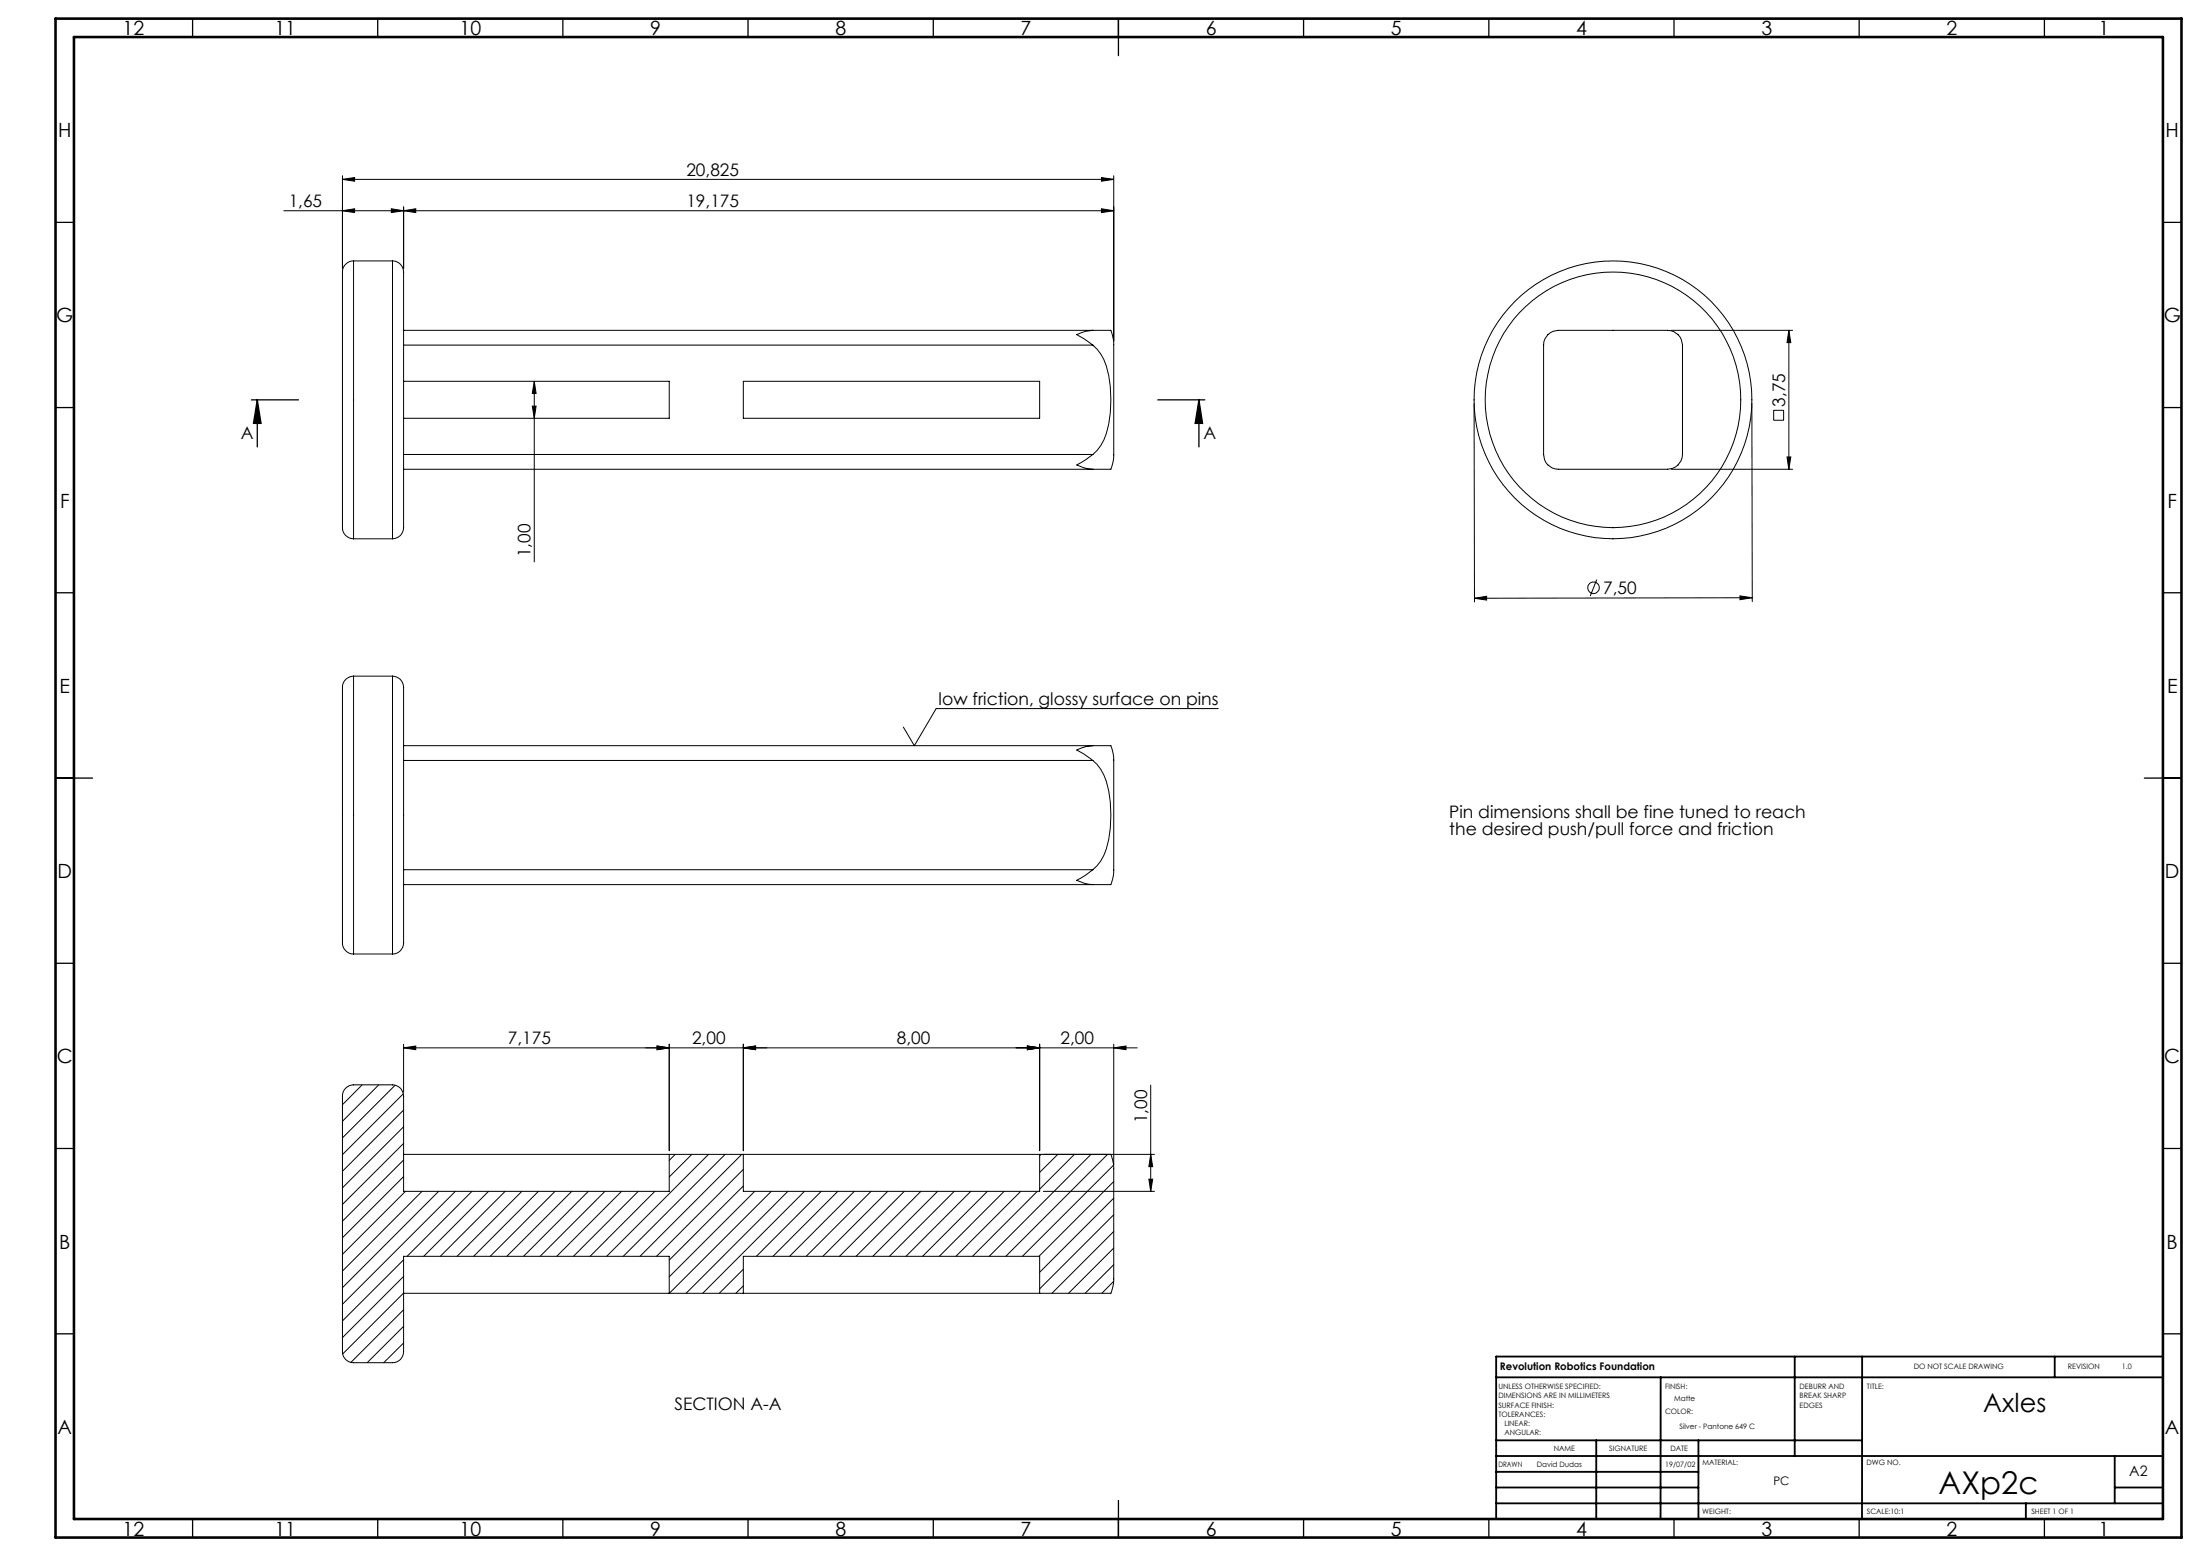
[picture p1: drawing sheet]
<svg xmlns="http://www.w3.org/2000/svg" width="594mm" height="420mm" viewBox="0 0 594 420" stroke-linecap="round" stroke-linejoin="round" font-family="sans-serif">
<g fill="none" stroke="#000" stroke-width=".27">
<path d="M76.6 56.9h224.1M92.5 48.4l3.2-.5v1zM92.5 56.9l3.2-.5v1zM92.5 47.4v25M92.5 48.4h208.2M105.7 56.4l3.3 .5-3.3 .5zM109 56.9l3.3-.5v1zM109 55.9v16.5M297.4 47.9l3.3 .5-3.3 .5zM297.4 56.4l3.3 .5-3.3 .5zM300.7 47.4v44.7M95.5 70.4a3.1 3.1 0 0 0-3 3.7v66.3a5.7 5.7 0 0 0 .8 4.2 3.1 3.1 0 0 0 2.2 .8"/>
<path d="M95.5 70.4v75M95.5 70.4h10.5M106 70.4a3.4 3.4 0 0 1 3 4.3v65.7a4.9 4.9 0 0 1-1.4 4.5l-1.6 .5M106 70.4v75M109 89.2h186.1M109 93.2h186.1M295.1 89.2h4.7a11.9 11.9 0 0 1 .9 6.6v27.5a7.3 7.3 0 0 1-.9 3.4h-4.7M295.1 93.2a12.7 12.7 0 0 1 4.3 8.2 32.1 32.1 0 0 1-1.4 17.4l-1.8 2.8-1.1 1.1M295.1 89.2l-1.9 .2-2.5 .9 2 1.1 2.4 1.8M417.9 90.3a4.5 4.5 0 0 1 3.9-1.1h26.1a6.9 6.9 0 0 1 5.2 1.1 4.7 4.7 0 0 1 1.2 3.9v26.1a6.8 6.8 0 0 1-1.2 5.2 4.5 4.5 0 0 1-3.9 1.2h-26.1a6.9 6.9 0 0 1-5.2-1.2 4.5 4.5 0 0 1-1.1-3.9v-26.1a7 7 0 0 1 1.1-5.2zM451.2 89.2h32.8M483 89.2l.5 3.3h-1z"/>
<path d="M483 89.2v37.5M109 102.9h71.7v10h-71.7M143.7 109.6h1l-.4 3.3zM144.3 102.9l.4 3.3h-1zM144.3 102.9v48.8M200.7 102.9h80v10h-80zM398 109l.1 53.5M473 108.8l.1 53.6M478.9 110.8h2.7v2.6h-2.7zM109 126.7h186.1M109 122.7h186.1M295.1 122.7l-4.4 2.8 2 .8 2.4 .4"/>
<path d="M451.2 126.7h32.8M482.5 123.3h1l-.5 3.4zM95.5 145.4h10.5M431.1 156.4l-1.7 4.5M398.1 161.5l3.3-.5v1zM469.8 160.8l3.3 .5-3.3 .6zM473.1 161.3l-75 .2M95.5 182.5a3.1 3.1 0 0 0-3 3.7v66.3a6.7 6.7 0 0 0 .5 3.7 2.99 2.99 0 0 0 2.5 1.3M95.5 182.5v75M95.5 182.5h10.5M106 182.5a3.4 3.4 0 0 1 3 4.3v65.7a5 5 0 0 1-1.4 4.5l-1.6 .5M106 182.5v75"/>
<path d="M328.9 191.3h-76.1l-5.9 10-3-5M109 205.3h186.1M109 201.3h186.1M295.1 201.3h4.7a11.7 11.7 0 0 1 .9 6.5v27.6a7.3 7.3 0 0 1-.9 3.4h-4.7M295.1 205.3a12.7 12.7 0 0 1 4.3 8.2 32.1 32.1 0 0 1-1.4 17.4l-.8 1.5-2.1 2.4M295.1 201.3l-1.9 .2-2.5 .9 2 1.1 2.4 1.8M109 234.8h186.1M109 238.8h186.1M295.1 234.8l-1.9 1.4-2.5 1.4 2 .8 2.4 .4M95.5 257.5h10.5M97.8 292.8l-5.3 5.4M102.3 292.8l-9.8 9.9"/>
<path d="M106.7 292.9l-14.2 14.2M108.9 295.2l-16.4 16.5M109 282.8l3.3-.5v1zM109 282.8h198.1M109 281.9v12.9M109 299.6l-16.5 16.5M177.4 282.3l3.3 .5-3.3 .5zM180.7 281.9v28.7M200.7 282.8l3.3-.5v1zM200.7 281.9v28.7M277.4 282.3l3.3 .5-3.3 .5zM280.7 281.9v28.7"/>
<path d="M300.7 282.8l3.3-.5v1zM300.7 281.9v32.6M310.7 292.9v28.7M109 304.1l-16.5 16.5M109 308.6l-16.5 16.5M109 313.1l-16.5 16.5M109 317.6l-16.5 16.5M109 311.6h202.7M180.7 311.6v10h-71.7v-25.7a3 3 0 0 0-3-3.1h-10.5a3 3 0 0 0-3 3.1v68.9a2.95 2.95 0 0 0 3 3h10.5a2.95 2.95 0 0 0 3-3v-25.7h71.7v10l27.5-27.5M182.3 311.6l-1.6 1.6M186.8 311.6l-6.1 6.1M191.3 311.6l-27.5 27.5"/>
<path d="M195.8 311.6l-27.5 27.5M200.3 311.6l-27.5 27.5M200.7 311.6v10h80v-10M200.7 315.6l-23.4 23.5M281.1 311.6l-.4 .4M285.6 311.6l-4.9 4.9M290.1 311.6l-9.4 9.4M294.6 311.6l-27.5 27.5M299 311.6l-27.4 27.5M299.9 311.6l.8 3.4v30.7l-.8 3.4h-190.9M300.7 314.5l-24.7 24.6M300.7 318.9l-20.2 20.2"/>
<path d="M310.2 318.3h1l-.5 3.3zM310.7 311.6l.5 3.3h-1zM109.5 321.6l-17 17M113.9 321.6l-21.4 21.5M118.4 321.6l-25.9 26M122.9 321.6l-30.4 30.5M127.4 321.6l-17.5 17.5M131.9 321.6l-17.5 17.5M136.4 321.6l-17.5 17.5M140.9 321.6l-17.5 17.5M145.4 321.6l-17.5 17.5M149.9 321.6l-17.5 17.5"/>
<path d="M154.4 321.6l-17.6 17.5M158.9 321.6l-17.5 17.5M163.3 321.6l-17.5 17.5M167.8 321.6l-17.5 17.5M172.3 321.6l-17.5 17.5M176.8 321.6l-17.5 17.5M200.7 320.1l-20 20M203.8 321.6l-23.1 23M212.7 321.6l-27.5 27.5M217.2 321.6l-27.5 27.5M221.7 321.6l-17.5 17.5M226.2 321.6l-17.5 17.5"/>
<path d="M230.7 321.6l-17.5 17.5M235.2 321.6l-17.5 17.5M239.7 321.6l-17.5 17.5M244.2 321.6l-17.5 17.5M248.6 321.6l-17.5 17.5M253.2 321.6l-17.5 17.5M257.6 321.6l-17.5 17.5M262.1 321.6l-17.5 17.5M266.6 321.6l-17.5 17.5M271.1 321.6l-17.5 17.5M275.6 321.6l-17.5 17.5M280.1 321.6l-17.5 17.5"/>
<path d="M281.7 321.6h30M300.7 323.4l-20 20M300.7 327.9l-20 20M300.7 332.4l-16.7 16.7M300.7 336.9l-12.2 12.2M109 340.1l-16.5 16.4M109 344.5l-16.5 16.6M109 349l-16.5 16.5M109 353.5l-14.3 14.3M109 358l-9.9 9.8M200.7 349.1v-10h80v10M200.7 342.6l-6.5 6.5"/>
<path d="M200.7 347.1l-2 2M300.7 345.9l-3.2 3.2M300.7 341.4l-7.7 7.7M109 362.5l-5.4 5.3"/>
<circle cx="435.5" cy="107.9" r="37.5"/>
<circle cx="435.5" cy="107.9" r="34.5"/>
<circle cx="430.2" cy="158.7" r="1.55"/>
</g>
<g fill="none" stroke="#000" stroke-width=".35">
<path d="M52 5v5M102 5v5M152 5v5M202 5v5M252 5v5M302 5v10M352 5v5M402 5v5M452 5v5M502 5v5M552 5v5M15 60h5"/>
<path d="M584 60h5M15 110h5M67.9 107.9h12.7M69.5 107.9l1 6.4h-2.1zM69.5 107.9v12.7M312.6 107.9h12.7M323.7 107.9l1 6.4h-2zM323.7 107.9v12.7M584 110h5M15 160h5M584 160h5M15 210h10"/>
<path d="M579 210h10M15 260h5M584 260h5M15 310h5M584 310h5M15 360h5M584 360h5M52 410v5M102 410v5M152 410v5M202 410v5M252 410v5"/>
<path d="M302 405v10M352 410v5M402 410v5M452 410v5M502 410v5M552 410v5"/>
</g>
<g fill="none" stroke="#000" stroke-width=".5">
<path d="M404 371.8h180M448.4 371.8l-.1 38.3M484.6 366.2v26.8M502.8 366.2l-.1 43.9M554.8 366.2v5.6M584 366.2h-180v43.8M404 388.8h98.8M404 397.3h54.6M404 393h180M431 388.8v21.2M458.6 388.8v21.2M571 393v12.8"/>
<path d="M404 405.8h180M404 401.5h54.6M547 405.8v4.2M571 401.5h13"/>
</g>
<path d="M15 5h574v410h-574zM20 10h564v400h-564z" fill="none" stroke="#000" stroke-width=".7"/>
<g fill="#000">
<path d="M92.5 48.4l3.2-.5v1zM297.4 47.9l3.3 .5-3.3 .5zM92.5 56.9l3.2-.5v1zM105.7 56.4l3.3 .5-3.3 .5zM109 56.9l3.3-.5v1zM297.4 56.4l3.3 .5-3.3 .5zM177.4 282.3l3.3 .5-3.3 .5zM200.7 282.8l3.3-.5v1z"/>
<path d="M483 89.2l.5 3.3h-1zM482.5 123.3h1l-.5 3.4zM310.7 311.6l.5 3.3h-1zM310.2 318.3h1l-.5 3.3z"/>
<path d="M144.3 102.9l.4 3.3h-1zM143.7 109.6h1l-.4 3.3z"/>
<path d="M323.7 107.9l1 6.4h-2zM69.5 107.9l1 6.4h-2.1z"/>
<path d="M398.1 161.5l3.3-.5v1zM469.8 160.8l3.3 .5-3.3 .6z"/>
<path d="M177.4 282.3l3.3 .5-3.3 .5zM109 282.8l3.3-.5v1z"/>
<path d="M277.4 282.3l3.3 .5-3.3 .5zM200.7 282.8l3.3-.5v1zM300.7 282.8l3.3-.5v1zM277.4 282.3l3.3 .5-3.3 .5z"/>
</g>
<text font-size="8.5" x="523.4" y="403.2">AXp2c</text>
<text font-size="7.1" x="535.5" y="381">Axles</text>
<g font-size="5.3">
<text x="33.1" y="9.5">12</text>
<text x="74.1" y="9.5">11</text>
<text x="124.1" y="9.5">10</text>
<text x="175.6" y="9.5">9</text>
<text x="225.6" y="9.5">8</text>
<text x="275.6" y="9.5">7</text>
<text x="325.6" y="9.5">6</text>
<text x="375.6" y="9.5">5</text>
<text x="425.6" y="9.5">4</text>
<text x="475.6" y="9.5">3</text>
<text x="525.6" y="9.5">2</text>
<text x="566.6" y="9.5">1</text>
<text x="15.7" y="37">H</text>
<text x="584.7" y="37">H</text>
<text x="15.2" y="87">G</text>
<text x="584.2" y="87">G</text>
<text x="16.2" y="137">F</text>
<text x="585.2" y="137">F</text>
<text x="16.1" y="187">E</text>
<text x="585.1" y="187">E</text>
<text x="15.5" y="237">D</text>
<text x="584.5" y="237">D</text>
<text x="15.4" y="287">C</text>
<text x="584.4" y="287">C</text>
<text x="16" y="337">B</text>
<text x="585" y="337">B</text>
<text x="15.5" y="387">A</text>
<text x="584.5" y="387">A</text>
<text x="33.1" y="414.5">12</text>
<text x="74.1" y="414.5">11</text>
<text x="124.1" y="414.5">10</text>
<text x="175.6" y="414.5">9</text>
<text x="225.6" y="414.5">8</text>
<text x="275.6" y="414.5">7</text>
<text x="325.6" y="414.5">6</text>
<text x="375.6" y="414.5">5</text>
<text x="425.6" y="414.5">4</text>
<text x="475.6" y="414.5">3</text>
<text x="525.6" y="414.5">2</text>
<text x="566.6" y="414.5">1</text>
</g>
<g font-size="4.7">
<text x="185.3" y="47.4">20,825</text>
<text x="78" y="55.8">1,65</text>
<text x="185.3" y="55.8">19,175</text>
<text x="482" y="109.8" transform="rotate(-90 482 109.8)">3,75</text>
<text x="65" y="118.4">A</text>
<text x="325" y="118.4">A</text>
<text x="143.2" y="150.4" transform="rotate(-90 143.2 150.4)">1,00</text>
<text x="432.8" y="160.3">7,50</text>
<text x="253.4" y="190.2">low friction, glossy surface on pins</text>
<text x="391.3" y="220.9">Pin dimensions shall be fine tuned to reach</text>
<text x="391.3" y="225.4">the desired push/pull force and friction</text>
<text x="137.1" y="281.8">7,175</text>
<text x="186.9" y="281.8">2,00</text>
<text x="242.2" y="281.8">8,00</text>
<text x="286.4" y="281.8">2,00</text>
<text x="309.7" y="303.2" transform="rotate(-90 309.7 303.2)">1,00</text>
<text x="182.1" y="380.6">SECTION A-A</text>
</g>
<text font-size="3.9" x="574.9" y="398.5">A2</text>
<text font-size="3.2" x="478.8" y="400.9">PC</text>
<text font-size="2.8" x="405" y="369.9">Revolution Robotics Foundation</text>
<g font-size="2">
<text x="516.7" y="369.6">DO NOT SCALE DRAWING</text>
<text x="558.3" y="369.6">REVISION</text>
<text x="572.9" y="369.6">1.0</text>
<text x="404.6" y="374.9">UNLESS OTHERWISE SPECIFIED:</text>
<text x="404.6" y="377.4">DIMENSIONS ARE IN MILLIMETERS</text>
<text x="449.6" y="374.9">FINISH:</text>
<text x="485.9" y="374.9">DEBURR AND</text>
<text x="485.9" y="377.4">BREAK SHARP</text>
<text x="504.1" y="374.9">TITLE:</text>
<text x="404.6" y="379.9">SURFACE FINISH:</text>
<text x="404.6" y="382.4">TOLERANCES:</text>
<text x="449.6" y="381.8">COLOR:</text>
<text x="452" y="378.3">Matte</text>
<text x="485.9" y="379.9">EDGES</text>
<text x="406.2" y="384.9">LINEAR:</text>
<text x="406.2" y="387.4">ANGULAR:</text>
<text x="453.5" y="385.7">Silver - Pantone 649 C</text>
<text x="404.6" y="396">DRAWN</text>
<text x="414.9" y="396">David Dudas</text>
<text x="419.5" y="391.8">NAME</text>
<text x="434.5" y="391.7">SIGNATURE</text>
<text x="449.6" y="395.9">19/07/02</text>
<text x="451" y="391.7">DATE</text>
<text x="459.6" y="395.5">MATERIAL:</text>
<text x="504" y="395.5">DWG NO.</text>
<text x="459.6" y="408.5">WEIGHT:</text>
<text x="504.1" y="408.6">SCALE:10:1</text>
<text x="548.5" y="408.6">SHEET 1 OF 1</text>
</g>
</svg>
